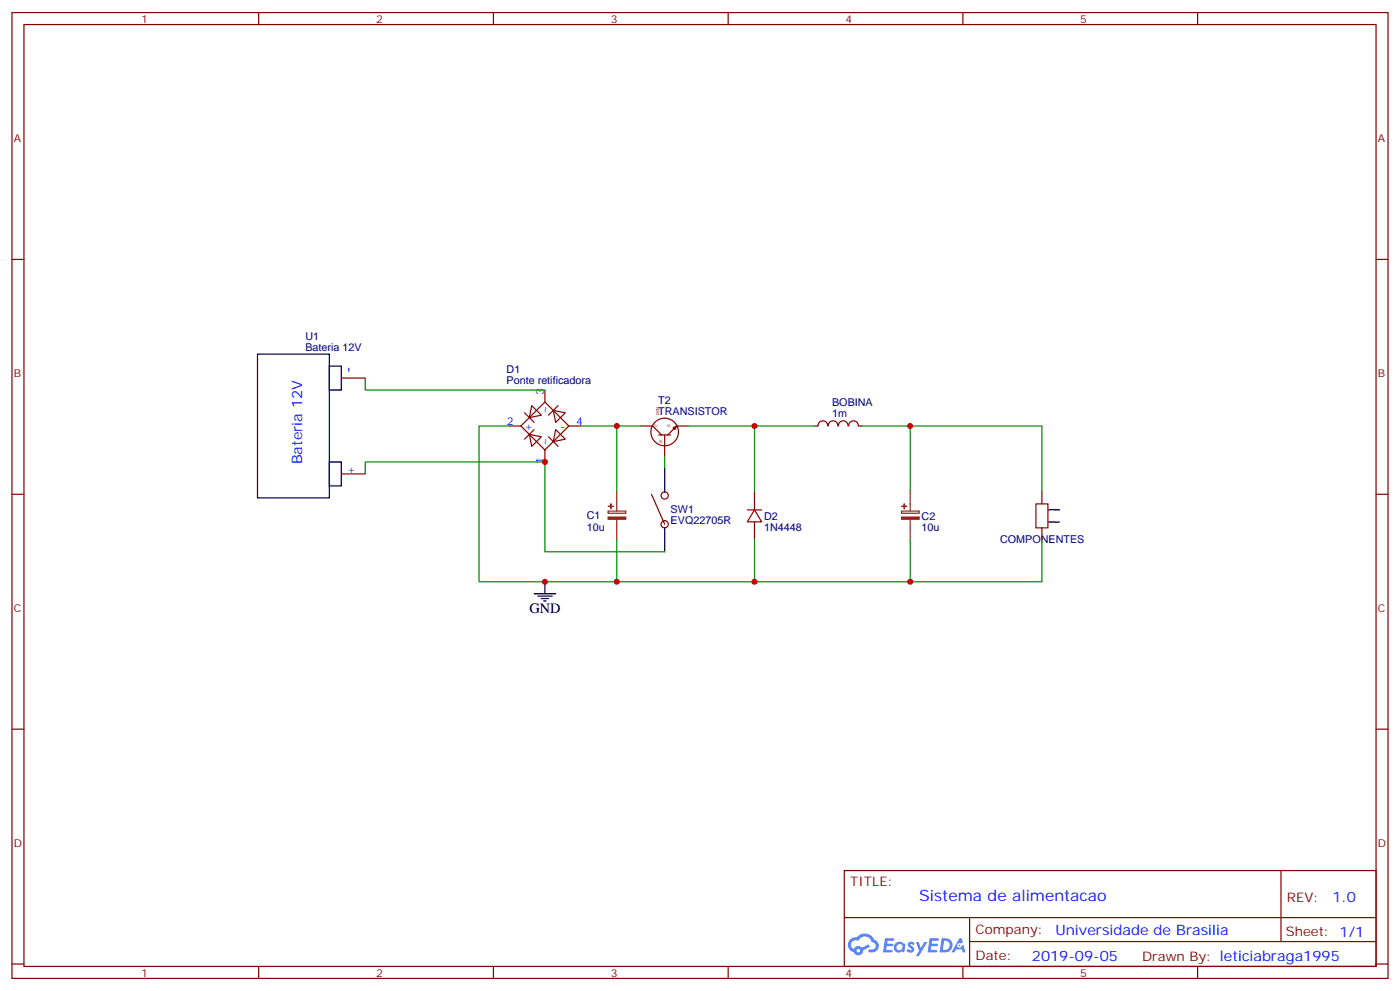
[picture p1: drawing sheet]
<svg xmlns="http://www.w3.org/2000/svg" width="412mm" height="292mm" viewBox="0 0 412 292" stroke-linecap="round" stroke-linejoin="round" font-family="sans-serif">
<path d="M308.9 153.7h3.2M312.1 150.1l-3.3 .1" fill="none" stroke="#000" stroke-width=".35"/>
<g fill="none" stroke="#870000" stroke-width=".35">
<path d="M3.5 3.7h405.4v284.3h-405.4zM7.1 7.2h398.2v277.3h-398.2zM76.2 3.7v3.5M145.3 3.7v3.5M214.5 3.7v3.5M283.6 3.7v3.5M352.8 3.7v3.5M3.5 76.4h3.6M405.3 76.4h3.6M3.5 145.5h3.6M405.3 145.5h3.6M3.5 214.7h3.6"/>
<path d="M405.3 214.7h3.6M248.7 256.3h156.6v28.2h-156.6zM377.3 256.3v20.9M248.7 270.1h156.5M285.6 277.2h119.6M285.6 270.1v14.2M3.5 283.8h3.6M76.2 284.5v3.5M145.3 284.5v3.5M214.5 284.5v3.5M283.6 284.5v3.5M352.8 284.5v3.5"/>
<path d="M405.3 283.8h3.6"/>
</g>
<g fill="#5487ff">
<path d="M267.7 277.5a1.22 1.22 0 0 1 1.7 .2l-.4 .6a.47 .47 0 0 0-.3-.4 .47 .47 0 0 0-.5 .2l.1 .2a1.14 1.14 0 0 1 .8 1.8 1.14 1.14 0 0 1-1.9 0l-.2-.2 .5-.6 .7 .5a.29 .29 0 0 0 .3-.3 .29 .29 0 0 0-.2-.3 1.04 1.04 0 0 1-.6-1.7z"/>
<path d="M260.7 276.2h2.4l.3 .2-.2 .5-1.8 .1-.1 .8h1.5l.3 .4-.3 .4h-1.6l-.2 1.1h1.7l.2 .3-.2 .3-2.6 .1z"/>
<path d="M273.8 276.2h2.4l.3 .2-.1 .5-1.8 .1-.2 .8h1.6l.3 .4-.4 .4-1.6-.1-.1 1.1 1.7 .1 .2 .3-.2 .3-2.6 .1z"/>
<path d="M282.6 276.2h.7l.3 1.3-.6 .3a.69 .69 0 0 0-1 .3 .69 .69 0 0 0 .4 .9 .69 .69 0 0 0 .9-.6l.5-.2 .6 2.2h-.8l-.2-.9h-1.8l-.5 .9h-.8z"/>
<path d="M269.8 277.3h.8l.6 1.8 1.1-1.8h.9l-2.6 4.2h-.8l.9-1.5z"/>
<path d="M277.4 276.2l-.6 4.2h1.3a2.11 2.11 0 0 0 2.5-2.1 2.11 2.11 0 0 0-2.5-2.1zM278.1 277a1.39 1.39 0 0 1 1.7 1.4 1.39 1.39 0 0 1-1.8 1.2h-.3z"/>
<path d="M263.7 277.8a1.54 1.54 0 0 0-.1 2.2 1.54 1.54 0 0 0 2.2 .1l.6 .3 .3-2.3-.2-.3h-.4a1.49 1.49 0 0 0-2.4 0zM264 278.8a.94 .94 0 0 1 1.8 0 .94 .94 0 0 1-1.8 0z"/>
<path d="M250.4 276.6a2.18 2.18 0 0 0 1.1 3.7 1.44 1.44 0 0 0 1.6 .9 1.44 1.44 0 0 0 1.2-1.4l2-1.1-.5-.7-1.9 1a1.47 1.47 0 0 0-2.4 .4 1.39 1.39 0 0 1-.7-1.9 1.39 1.39 0 0 1 2-.5 2.12 2.12 0 0 1 2.2-1.3 2.12 2.12 0 0 1 1.9 1.7 1.14 1.14 0 0 1 1.1 1.4 1.14 1.14 0 0 1-1.7 .7 .43 .43 0 0 0-.5 .4 .43 .43 0 0 0 .4 .5 1.98 1.98 0 0 0 2.5-1.2 1.98 1.98 0 0 0-1.2-2.6 3.1 3.1 0 0 0-5.3-.6l-.9 .1zM252.3 279.9a.55 .55 0 0 1 1.1 0 .55 .55 0 0 1-1.1 0z"/>
<circle cx="282.6" cy="278.3" r=".26"/>
</g>
<g fill="none" stroke="#870000" stroke-width=".35">
<path d="M100.5 111.3h7.1M156.6 119.4l2.9 2.8-3.6 .7zM160.5 114.8v3.6M164.4 119.4l-2.8 2.8M100.5 139.5h7.1M149.9 125.4h3.6M153.5 125.4l7-7 7.1 7-7.1 7.1zM154.5 121.5l2.8 2.9M155.9 127.9l3.6 .7-2.9 2.8zM157.3 126.5l-2.8 2.8M160.5 132.5v3.5M161.6 128.6l2.8 2.8"/>
<path d="M163 120.8l3.5 .7-2.8 2.9zM163.7 126.5l2.8 2.8-3.5 .7zM167.6 125.4h3.5M243.8 125.4a1.41 1.41 0 0 0-1.4-1.5 1.41 1.41 0 0 0-1.4 1.5h-1.1M244 125.4a1.41 1.41 0 0 1 1.4-1.5 1.41 1.41 0 0 1 1.4 1.5M247 125.4a1.41 1.41 0 0 1 1.4-1.5 1.41 1.41 0 0 1 1.4 1.5M250 125.4a1.41 1.41 0 0 1 1.4-1.5 1.41 1.41 0 0 1 1.4 1.5M252.9 125.4h1.1M191.9 145.5l3.9 8.8M220.1 150.1h4.3M222.2 150.1l2.2 3.5h-4.3zM222.2 144.8v5.3"/>
<path d="M222.2 153.6v5.3M306.9 144.8v3.5M306.9 155.4v3.5"/>
<circle cx="195.8" cy="154.3" r="1.06"/>
<circle cx="195.8" cy="145.9" r="1.06"/>
</g>
<g fill="#850000" stroke="#850000" stroke-width=".35">
<path d="M195.8 128.1v2.6z"/>
<path d="M196.7 128.1l2.6-2.7z"/>
<path d="M194 128.1h3.6z"/>
<path d="M192.3 125.4l2.6 2.7z"/>
<path d="M198.3 125.9l1-.5-.5 1.1z"/>
</g>
<path d="M188.7 125.4h3.6M195.8 123.1a4.1 4.1 0 0 0-3.7 5.8 4.1 4.1 0 0 0 6.8 .8 4.1 4.1 0 0 0-2.1-6.5l-.8-.1M195.8 130.7v3.5M199.3 125.4h3.5" fill="none" stroke="#850000" stroke-width=".35"/>
<g fill="#8c2424" stroke="#8c2424" stroke-width=".35">
<path d="M179.1 152.2h5.2v.7h-5.2z"/>
<path d="M179.2 149l1.4 .1z"/>
<path d="M179.9 148.3l.1 1.5z"/>
<path d="M265.6 152.2h5.2v.7h-5.2z"/>
<path d="M265.6 149l1.5 .1z"/>
<path d="M266.3 148.3l.1 1.5z"/>
</g>
<path d="M179.1 150.5h5.2v.6h-5.2zM181.7 144.8v5.7M181.7 152.9v6M265.6 150.5h5.2v.6h-5.2zM268.1 144.8v5.7M268.1 152.9v6" fill="none" stroke="#8c2424" stroke-width=".35"/>
<path d="M305.2 148.3h3.5v7.1h-3.5z" fill="none" stroke="#a10000" stroke-width=".35"/>
<path d="M75.8 104.2h21.2v42.4h-21.2zM97 107.8h3.5v7h-3.5zM97 136h3.5v7.1h-3.5zM195.8 137.8v7M195.8 155.4v7.1M157.3 174.8h6.4M158.4 175.5h4.2M159.5 176.2h2.1M160.2 176.9h.7M160.5 171.3v3.5" fill="none" stroke="#000" stroke-width=".35"/>
<g fill="none" stroke="#008700" stroke-width=".35">
<path d="M107.6 111.3v3.5h52.9M107.6 139.5v-3.5h52.9v26.5h35.3M149.9 125.4h-8.8v45.9h40.6M171.1 125.4h17.6M181.7 125.4v19.4M195.8 134.2v3.6M202.8 125.4h37.1M222.2 125.4v19.4M254 125.4h52.9v19.4M268.1 125.4v19.4M181.7 158.9v12.4h40.5v-12.4M268.1 158.9v12.4h-45.9"/>
<path d="M306.9 158.9v12.4h-38.8"/>
</g>
<g fill="#c00">
<circle cx="181.7" cy="171.3" r=".88"/>
<circle cx="181.7" cy="125.4" r=".88"/>
<circle cx="222.3" cy="171.3" r=".88"/>
<circle cx="268.1" cy="125.4" r=".88"/>
<circle cx="222.3" cy="125.4" r=".88"/>
<circle cx="268.1" cy="171.3" r=".88"/>
<circle cx="160.5" cy="171.3" r=".88"/>
<circle cx="160.5" cy="136" r=".88"/>
</g>
<text font-size="4.6" fill="#00f" x="270.8" y="265.3">Sistema de alimentacao</text>
<g font-size="4.2" fill="#00f">
<text x="103.8" y="109.7" transform="rotate(-90 103.8 109.7)">-</text>
<text x="89" y="136.7" transform="rotate(-90 89 136.7)">Bateria 12V</text>
<text x="392.5" y="265.6">1.0</text>
<text x="310.9" y="275.1">Universidade de Brasilia</text>
<text x="304" y="282.9">2019-09-05</text>
</g>
<text font-size="4.2" x="155.9" y="180.4">GND</text>
<g font-size="3.9" fill="#800">
<text x="250.5" y="260.9">TITLE:</text>
<text x="379.1" y="265.6">REV:</text>
<text x="287.4" y="275.1">Company:</text>
<text x="378.7" y="275.7">Sheet: 1/1</text>
<text x="287.4" y="282.8">Date:</text>
<text x="336.4" y="282.8">Drawn By: leticiabraga1995</text>
</g>
<g font-size="3.2" fill="#800">
<text x="41.6" y="6.7">1</text>
<text x="110.8" y="6.7">2</text>
<text x="179.9" y="6.7">3</text>
<text x="249.1" y="6.7">4</text>
<text x="318.2" y="6.7">5</text>
<text x="4.1" y="41.8">A</text>
<text x="405.9" y="41.8">A</text>
<text x="4.1" y="110.9">B</text>
<text x="405.9" y="110.9">B</text>
<text x="4.1" y="180.1">C</text>
<text x="405.9" y="180.1">C</text>
<text x="4.1" y="249.2">D</text>
<text x="405.9" y="249.2">D</text>
<text x="41.6" y="287.5">1</text>
<text x="110.8" y="287.5">2</text>
<text x="179.9" y="287.5">3</text>
<text x="249.1" y="287.5">4</text>
<text x="318.2" y="287.5">5</text>
</g>
<g font-size="3.2" fill="#000080">
<text x="90" y="100">U1</text>
<text x="90" y="103.2">Bateria 12V</text>
<text x="149.2" y="113.1">Ponte retificadora</text>
<text x="149.2" y="109.8">D1</text>
<text x="193.9" y="118.8">T2</text>
<text x="245.1" y="119.6">BOBINA</text>
<text x="193.9" y="122.1">TRANSISTOR</text>
<text x="245.1" y="122.8">1m</text>
<text x="172.9" y="152.9">C1</text>
<text x="197.6" y="154.3">EVQ22705R</text>
<text x="197.6" y="151.2">SW1</text>
<text x="225.1" y="153">D2</text>
<text x="271.5" y="153">C2</text>
<text x="172.9" y="156.5">10u</text>
<text x="225.1" y="156.2">1N4448</text>
<text x="271.5" y="156.2">10u</text>
<text x="294.6" y="160">COMPONENTES</text>
</g>
<g font-size="3.2" fill="#00f">
<text x="160.2" y="116.2" transform="rotate(-90 160.2 116.2)">3</text>
<text x="149.3" y="125.1">2</text>
<text x="161.6" y="122" transform="rotate(-90 161.6 122)">~</text>
<text x="169.7" y="125.1">4</text>
<text x="154.5" y="126.5">+</text>
<text x="161.6" y="131.4" transform="rotate(-90 161.6 131.4)">~</text>
<text x="165.1" y="126.5">-</text>
<text x="160.2" y="136.6" transform="rotate(-90 160.2 136.6)">1</text>
<text x="102.3" y="139.2">+</text>
</g>
<g font-size="1.4" fill="#840000">
<text x="193.7" y="125.8" transform="rotate(-90 193.7 125.8)">C</text>
<text x="194.2" y="122.3" transform="rotate(-90 194.2 122.3)">NPN</text>
<text x="197.4" y="125.8" transform="rotate(-90 197.4 125.8)">E</text>
<text x="195.1" y="130.4" transform="rotate(-90 195.1 130.4)">B</text>
</g>
</svg>
